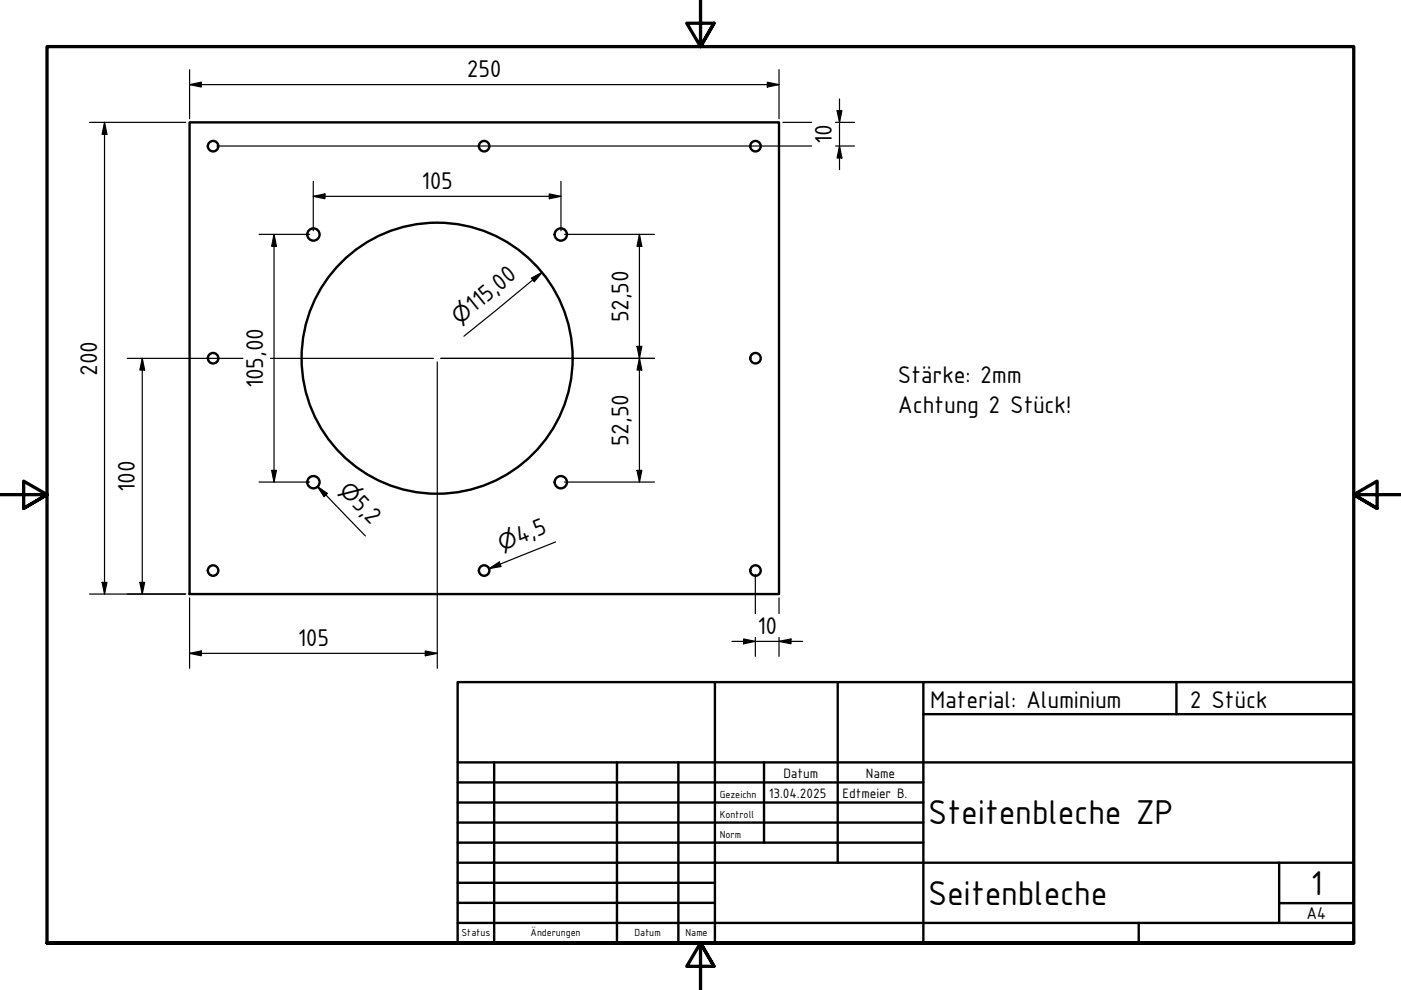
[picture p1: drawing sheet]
<svg xmlns="http://www.w3.org/2000/svg" width="297mm" height="210mm" viewBox="0 0 297 210" stroke-linecap="round" stroke-linejoin="round" font-family="sans-serif">
<!-- layer: Sichtbar (ISO) -->
<g fill="none" stroke="#000" stroke-width=".51">
<path d="M40.2 25.9h125v100.1h-125z"/>
<circle cx="45.2" cy="31" r="1.11"/>
<circle cx="102.6" cy="31" r="1.11"/>
<circle cx="160.2" cy="31" r="1.11"/>
<circle cx="66.5" cy="49.7" r="1.3"/>
<circle cx="118.9" cy="49.7" r="1.3"/>
<circle cx="45.2" cy="75.9" r="1.11"/>
<circle cx="92.7" cy="75.9" r="28.7"/>
<circle cx="160.2" cy="75.9" r="1.11"/>
<circle cx="66.5" cy="102.2" r="1.3"/>
<circle cx="118.9" cy="102.2" r="1.3"/>
<circle cx="45.2" cy="121" r="1.11"/>
<circle cx="102.6" cy="121" r="1.11"/>
<circle cx="160.2" cy="121" r="1.11"/>
</g>
<!-- layer: Rahmen (ISO) -->
<path d="M148.5 -.1v10l-2.9-5h5.8l-2.9 5 2.9-5M0 104.9h10l-5-2.9v5.8l5-2.9-5 2.9M297 104.9h-10l5-2.9v5.8l-5-2.9 5 2.9M10 199.9v-190h277v190h-277h277M151.4 204.9l-2.9-5 2.9 5h-5.8l2.9-5v10" fill="none" stroke="#000" stroke-width=".7"/>
<!-- layer: Titel (ISO) -->
<g fill="none" stroke="#000" stroke-width=".51">
<path d="M97 144.6h190v55.3h-190zM151.6 144.6v55.3M177.6 144.6v38.3M195.8 151.4h91.2M195.8 144.6v55.3M249.4 144.6v6.8M97 165.9h98.8M97 170.2h98.8M97 174.4h98.8M97 178.7h98.8M97 161.6h190M104.8 161.6v38.3"/>
<path d="M130.8 161.6v38.3M143.8 161.6v38.3M162 161.6v17.1M97 195.7h190M97 182.9h190M97 187.2h54.6M97 191.4h54.6M241.4 195.7v4.2M271.2 191.5h15.8M271.2 182.9v12.8"/>
</g>
<g fill="none" stroke="#000" stroke-width=".25">
<path d="M40.2 17.9l2.5-.5v1.1zM40.2 17.9h125M40.2 14.8v10.4M162.7 17.4l2.5 .5-2.5 .6zM165.2 14.8v10.4M19 25.9h20.4M22.2 25.9l.5 2.6h-1zM22.2 25.9v100.1M46 31h126.1M66.4 38.5v10.4M118.9 38.5v10.4M166 25.9h6.1"/>
<path d="M177.2 25.9h4M177.2 31h4M177.5 23.5h1l-.5 2.4zM178 31l.5 2.5h-1zM178 21v15M54.9 49.7h10.8M58.1 49.7l.5 2.5h-1zM58.1 49.7v52.5M66.4 41.6l2.5-.5v1zM66.4 41.6h52.5M112.6 59l2.3-1.2-1.6 1.9zM114.9 57.8l-16.5 13.5"/>
<path d="M116.5 41.1l2.4 .5-2.4 .5zM119.7 49.7h19M135.6 49.7l.5 2.5h-1zM135.6 49.7v52.5M27 76h24.5M30.2 76l.5 2.5h-1zM30.2 76v50M57.3 76h34.6M92.7 76.7v65M93.5 76h45.2M135.1 73.4h1l-.5 2.6zM135.6 76l.5 2.5h-1z"/>
<path d="M57.6 99.7h1l-.5 2.5zM135.1 99.7h1l-.5 2.5zM54.9 102.2h10.8M67.3 103.2l2.1 1.4-.7 .7zM67.3 103.2l10.2 10.4M117.8 114.9l-14.1 5.7M119.7 102.2h19M19 126h20.4M21.7 123.5h1l-.5 2.5zM29.7 123.5h1l-.5 2.5zM40.2 138.5l2.5-.5v1zM40.2 126.8v14.9"/>
<path d="M40.2 138.5h52.5M90.2 138l2.5 .5-2.5 .5zM103.7 120.6l2.2-1.4 .3 .9zM155.2 136h15M157.7 135.5l2.4 .5-2.4 .5zM160.1 121.8v8.3M160.1 135.2v4M165.2 136l2.5-.5v1zM165.2 126.8v3.3M165.2 135.2v4"/>
</g>
<g fill="#000">
<path d="M40.2 17.9l2.5-.5v1.1z" fill-rule="evenodd"/>
<path d="M162.7 17.4l2.5 .5-2.5 .6z" fill-rule="evenodd"/>
<path d="M22.2 25.9l.5 2.6h-1z" fill-rule="evenodd"/>
<path d="M177.5 23.5h1l-.5 2.4z" fill-rule="evenodd"/>
<path d="M178 31l.5 2.5h-1z" fill-rule="evenodd"/>
<path d="M58.1 49.7l.5 2.5h-1z" fill-rule="evenodd"/>
<path d="M66.4 41.6l2.5-.5v1z" fill-rule="evenodd"/>
<path d="M112.6 59l2.3-1.2-1.6 1.9z" fill-rule="evenodd"/>
<path d="M116.5 41.1l2.4 .5-2.4 .5z" fill-rule="evenodd"/>
<path d="M135.6 49.7l.5 2.5h-1z" fill-rule="evenodd"/>
<path d="M30.2 76l.5 2.5h-1z" fill-rule="evenodd"/>
<path d="M135.1 73.4h1l-.5 2.6z" fill-rule="evenodd"/>
<path d="M135.6 76l.5 2.5h-1z" fill-rule="evenodd"/>
<path d="M57.6 99.7h1l-.5 2.5z" fill-rule="evenodd"/>
<path d="M135.1 99.7h1l-.5 2.5z" fill-rule="evenodd"/>
<path d="M67.3 103.2l2.1 1.4-.7 .7z" fill-rule="evenodd"/>
<path d="M103.7 120.6l2.2-1.4 .3 .9z" fill-rule="evenodd"/>
<path d="M21.7 123.5h1l-.5 2.5z" fill-rule="evenodd"/>
<path d="M29.7 123.5h1l-.5 2.5z" fill-rule="evenodd"/>
<path d="M40.2 138.5l2.5-.5v1z" fill-rule="evenodd"/>
<path d="M90.2 138l2.5 .5-2.5 .5z" fill-rule="evenodd"/>
<path d="M157.7 135.5l2.4 .5-2.4 .5z" fill-rule="evenodd"/>
<path d="M165.2 136l2.5-.5v1z" fill-rule="evenodd"/>
</g>
<g font-size="7.9">
<text x="196.8" y="174.8">Steitenbleche ZP</text>
<text x="196.8" y="191.8">Seitenbleche</text>
<text x="277.9" y="189.7">1</text>
</g>
<g font-size="5.5">
<text x="99" y="16.4">250</text>
<text x="176.3" y="30.6" transform="rotate(-90 176.3 30.6)">10</text>
<text x="89.3" y="40">105</text>
<text x="100.5" y="66.4" transform="rotate(-39 100.5 66.4)">115,00</text>
<text x="133.3" y="68.4" transform="rotate(-90 133.3 68.4)">52,50</text>
<text x="20.6" y="79.7" transform="rotate(-90 20.6 79.7)">200</text>
<text x="55.8" y="82.3" transform="rotate(-90 55.8 82.3)">105,00</text>
<text x="190.4" y="81.3">Stärke: 2mm</text>
<text x="190.4" y="87.5">Achtung 2 Stück!</text>
<text x="133.3" y="94.6" transform="rotate(-90 133.3 94.6)">52,50</text>
<text x="28.6" y="104.3" transform="rotate(-90 28.6 104.3)">100</text>
<text x="74.5" y="107" transform="rotate(46 74.5 107)">5,2</text>
<text x="110.1" y="115.4" transform="rotate(-22 110.1 115.4)">4,5</text>
<text x="63.1" y="136.9">105</text>
<text x="160.6" y="134.4">10</text>
<text x="197.2" y="150.1">Material: Aluminium</text>
<text x="252.3" y="150">2 Stück</text>
</g>
<g font-size="4.6">
<text x="97.4" y="68.9" transform="rotate(-39 97.4 68.9)">⌀</text>
<text x="71.8" y="104.2" transform="rotate(46 71.8 104.2)">⌀</text>
<text x="106.4" y="116.8" transform="rotate(-22 106.4 116.8)">⌀</text>
</g>
<text font-size="3.9" x="277" y="194.9">A4</text>
<g font-size="3.1">
<text x="166.1" y="164.9">Datum</text>
<text x="183.6" y="164.9">Name</text>
<text x="163" y="169.1">13.04.2025</text>
<text x="178.6" y="169.1">Edtmeier B.</text>
</g>
<g font-size="2.3">
<text x="152.6" y="169.1">Gezeichn</text>
<text x="152.6" y="173.4">Kontroll</text>
<text x="152.6" y="177.6">Norm</text>
<text x="97.9" y="198.5">Status</text>
<text x="112.5" y="198.5">Änderungen</text>
<text x="134.6" y="198.5">Datum</text>
<text x="145.4" y="198.5">Name</text>
</g>
</svg>
